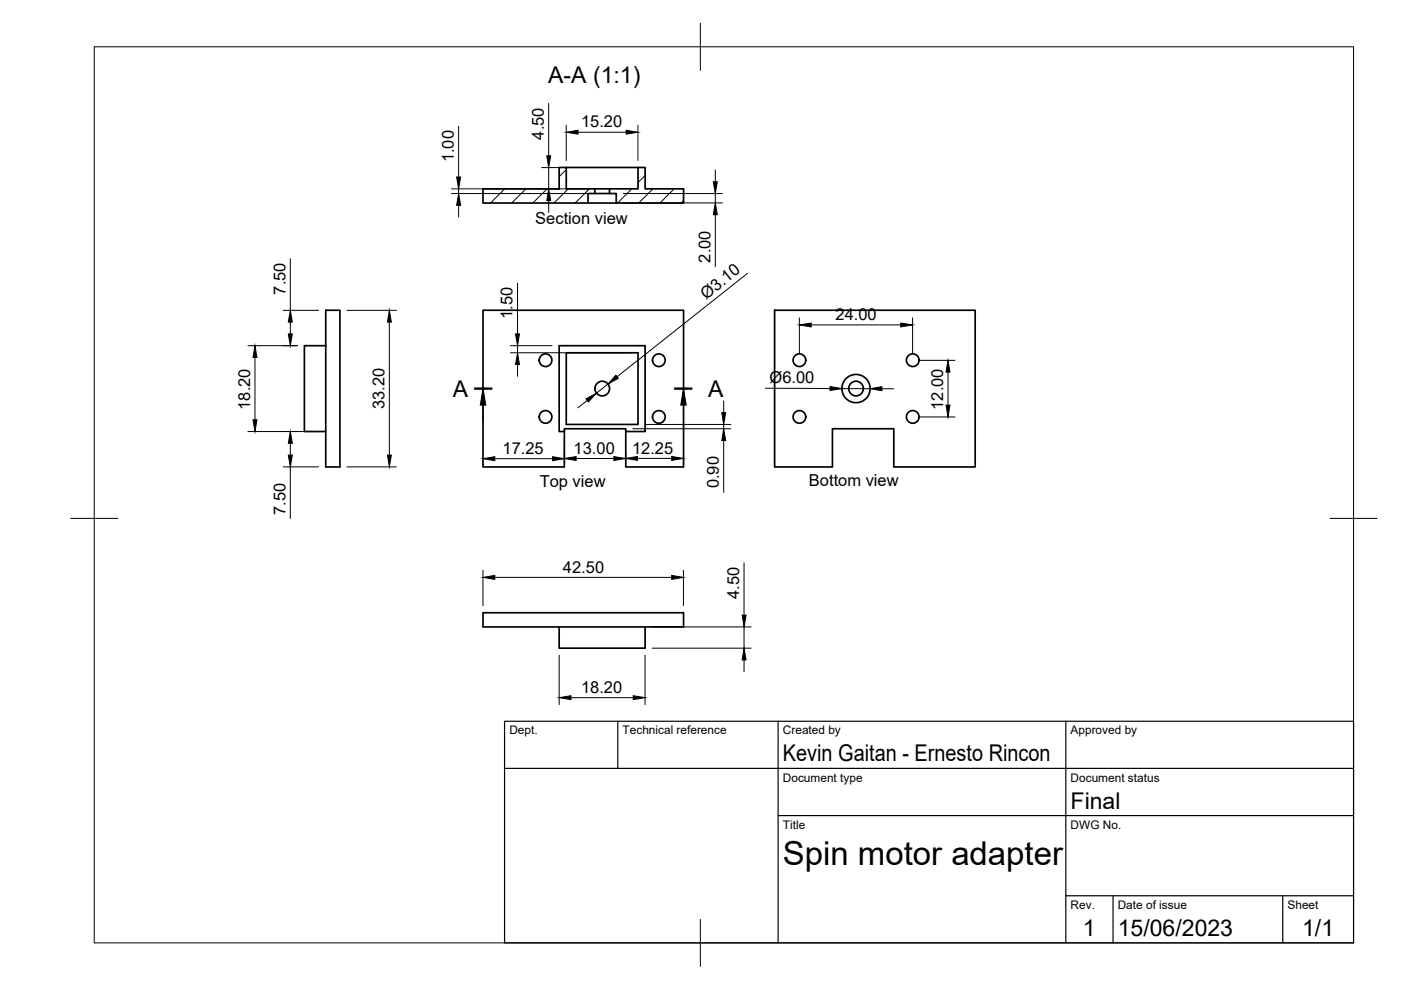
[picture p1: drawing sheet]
<svg xmlns="http://www.w3.org/2000/svg" width="297mm" height="210mm" viewBox="0 0 297 210" stroke-linecap="round" stroke-linejoin="round" font-family="sans-serif">
<!-- layer: Visible -->
<g fill="none" stroke="#000" stroke-width=".36">
<path d="M120.1 35.5h15.2M102.4 40h16.2v-4.5h1.5v4.5h6v1h-1.4v2h-22.3zM124.7 43h6M126.1 40h3.1M126.1 41h3.1M129.2 40h6.1v-4.5h1.5v4.5h8.1v3h-14.2v-2h-1.5zM69.1 73.3h-4.6v18.2h4.6M69.1 65.8h3v33.2h-3zM118.6 73.3h18.2v18.2h-4.1v-.6h-13v.6h-1.1zM120.1 74.8h15.2v15.2h-15.2zM164.2 65.8h42.6v33.2h-17.3v-8.1h-13v8.1h-12.3zM119.7 91.5v7.5h-17.3v-33.2h42.5v33.2h-12.2v-7.5"/>
<path d="M102.4 129.9h42.5v3h-42.5zM118.6 132.9v4.5h18.2v-4.5"/>
<circle cx="115.7" cy="76.4" r="1.34"/>
<circle cx="139.7" cy="76.4" r="1.34"/>
<circle cx="169.5" cy="76.4" r="1.34"/>
<circle cx="193.5" cy="76.4" r="1.34"/>
<circle cx="115.7" cy="88.4" r="1.34"/>
<circle cx="127.7" cy="82.4" r="1.56"/>
<circle cx="139.7" cy="88.4" r="1.34"/>
<circle cx="169.5" cy="88.4" r="1.34"/>
<circle cx="181.5" cy="82.4" r="1.56"/>
<circle cx="181.5" cy="82.4" r="3"/>
<circle cx="193.5" cy="88.4" r="1.34"/>
</g>
<!-- layer: BORDER -->
<path d="M20 9.9h267v190h-267zM148.5 4.9v10M15 109.9h10M282 109.9h10M148.5 194.9v10" fill="none" stroke="#000" stroke-width=".21"/>
<!-- layer: TITLEBLOCK -->
<path d="M107 152.9h180v47h-180zM131 152.9v10M165 152.9v47M226 152.9v47M107 162.9h180M165 172.9h122M226 189.9h61M236 189.9v10M272 189.9v10" fill="none" stroke="#000" stroke-width=".25"/>
<!-- layer: FD_Dimensions -->
<g fill="none" stroke="#000" stroke-width=".21">
<path d="M97.2 26.8v10.7M114.9 35.5h3.7M116.3 21.9v11.1M116.3 35.5v4.5M120.1 26.5v7.5M122.6 28h10.2M135.3 26.5v7.5M151.7 36v2.5M61.6 54.8v11M95.7 41h28.9M95.7 40h28.9M97.2 40v1"/>
<path d="M97.2 43.5v2.5M116.3 42.5v2.5M132.2 41h21M132.2 43h21M151.7 41v2M151.7 45.5v11.1M158.5 57.9l-27.7 22M52.6 73.3h10.5M54.1 75.8v13.2M60 65.8h7.6M61.6 68.3v2.5M73.6 65.8h10.5"/>
<path d="M82.5 68.3v28.2M108.2 73.3h8.9M108.2 74.8h25.6M109.7 60v10.8M109.7 73.3v1.5M109.7 77.3v2.5M169.5 67.4v7.5M172 68.9h19M193.5 67.4v7.5M195 76.4h7.5M201 78.9v7M52.6 91.5h15"/>
<path d="M60 99h7.6M61.6 94v2.5M61.6 99v11M73.6 99h10.5M102.4 98.5v.3M104.9 97.3h12.3M119.7 93v5.8M122.2 97.2h8M124.5 84.9l-2 1.6M128.9 81.4l-2.5 2M132.7 95.7v3M134.2 90.9h20.7"/>
<path d="M135.2 97.2h7.2M136.8 90h18.1M144.9 97v1.7M153.4 85v2.5M153.4 90v.9M153.4 93.4v11M162.3 82.3l13.7 .1M178.5 82.4h6M187 82.4h2.5M195 88.4h7.5M157.8 119.3v11.1M102.4 120.9v7.5"/>
<path d="M104.9 122.4h37.5M118.6 138.9v10.5M136.8 138.9v10.5M138.3 137.4h21M138.3 132.9h21M144.9 120.9v7.5M157.8 132.9v4.5M157.8 139.9v2.5M121.1 147.9h13.2"/>
</g>
<g fill="#000" stroke="#000" stroke-width=".21">
<path d="M96.8 37.5h.9l-.5 2.5zM115.9 33h.9l-.5 2.5zM120.1 28l2.5-.4v.8zM132.8 27.6l2.5 .4-2.5 .4zM151.2 38.5h.9l-.4 2.5zM97.2 41l.5 2.5h-.9zM116.3 40l.5 2.5h-.9zM151.7 43l.4 2.5h-.9zM54.1 73.3l.4 2.5h-.9zM61.1 70.8h.9l-.4 2.5zM61.6 65.8l.4 2.5h-.9zM82.5 65.8l.5 2.5h-.9z"/>
<path d="M109.7 74.8l.4 2.5h-.8zM109.3 70.8h.8l-.4 2.5zM130.6 79.6l.5 .6-2.2 1.2zM169.5 68.9l2.5-.4v.8zM191 68.5l2.5 .4-2.5 .4zM201 76.4l.4 2.5h-.8zM53.6 89h.9l-.4 2.5zM61.6 91.5l.4 2.5h-.9zM61.1 96.5h.9l-.4 2.5zM82.1 96.5h.9l-.5 2.5zM102.4 97.3l2.5-.5v.9zM117.2 96.8l2.5 .5-2.5 .4z"/>
<path d="M119.7 97.2l2.5-.4v.8zM124.2 84.6l2.2-1.2-1.7 1.8zM130.2 96.8l2.5 .4-2.5 .4zM132.7 97.2l2.5-.4v.8zM142.4 96.8l2.5 .4-2.5 .4zM153 87.5h.9l-.5 2.5zM153.4 90.9l.5 2.5h-.9zM176 82l2.5 .4-2.5 .4zM184.5 82.4l2.5-.4v.8zM200.6 85.9h.8l-.4 2.5zM102.4 122.4l2.5-.4v.8zM142.4 122l2.5 .4-2.5 .4z"/>
<path d="M157.8 137.4l.4 2.5h-.8zM157.4 130.4h.8l-.4 2.5zM118.6 147.9l2.5-.4v.8zM134.3 147.5l2.5 .4-2.5 .4z"/>
</g>
<!-- layer: Hatching -->
<g fill="none" stroke="#000" stroke-width=".21">
<path d="M120.1 36l-1.5 1.5M136.8 37.2l-1.5 1.5M102.5 40l-.1 .1M107 40l-3 3M111.5 40l-3 3M116 40l-3 3M120.5 40l-3 3M125 40l-3 3M129.5 40l-.3 .3M133.9 40l-2.9 3M138.4 40l-3 3M142.9 40l-3 3"/>
<path d="M144.9 42.5l-.5 .5"/>
</g>
<!-- layer: Section Lines -->
<path d="M100.7 82.4h3.5M143.1 82.4h3.5" fill="none" stroke="#000" stroke-width=".51"/>
<path d="M102.4 85.9v3.5M144.9 85.9v3.5" fill="none" stroke="#000" stroke-width=".21"/>
<path d="M102.4 82.4l.6 3.5h-1.2zM144.9 82.4l.6 3.5h-1.2z" fill="#000" stroke="#000" stroke-width=".21"/>
<text font-size="7" x="166" y="183.4">Spin motor adapter</text>
<g font-size="4.9">
<text x="116.2" y="17.5">A-A (1:1)</text>
<text x="96" y="84.2">A</text>
<text x="150.1" y="84.2">A</text>
<text x="166" y="161.4">Kevin Gaitan - Ernesto Rincon</text>
<text x="227" y="171.4">Final</text>
<text x="229.6" y="198.6">1</text>
<text x="237" y="198.4">15/06/2023</text>
<text x="276.1" y="198.6">1/1</text>
</g>
<g font-size="3.5">
<text x="115.3" y="29.6" transform="rotate(-90 115.3 29.6)">4.50</text>
<text x="123.2" y="27">15.20</text>
<text x="96.2" y="34.4" transform="rotate(-90 96.2 34.4)">1.00</text>
<text x="113.5" y="47.5">Section view</text>
<text x="150.6" y="55.7" transform="rotate(-90 150.6 55.7)">2.00</text>
<text x="60.5" y="62.5" transform="rotate(-90 60.5 62.5)">7.50</text>
<text x="149.7" y="63.5" transform="rotate(-38 149.7 63.5)">Ø3.10</text>
<text x="108.7" y="67.7" transform="rotate(-90 108.7 67.7)">1.50</text>
<text x="177.1" y="67.9">24.00</text>
<text x="163.2" y="81.2">Ø6.00</text>
<text x="53" y="86.9" transform="rotate(-90 53 86.9)">18.20</text>
<text x="81.5" y="86.8" transform="rotate(-90 81.5 86.8)">33.20</text>
<text x="199.9" y="86.9" transform="rotate(-90 199.9 86.9)">12.00</text>
<text x="106.6" y="96.2">17.25</text>
<text x="121.6" y="96.2">13.00</text>
<text x="134" y="96.2">12.25</text>
<text x="114.4" y="103.3">Top view</text>
<text x="152.4" y="103.5" transform="rotate(-90 152.4 103.5)">0.90</text>
<text x="171.5" y="103">Bottom view</text>
<text x="60.5" y="109.1" transform="rotate(-90 60.5 109.1)">7.50</text>
<text x="119.4" y="121.4">42.50</text>
<text x="156.7" y="127" transform="rotate(-90 156.7 127)">4.50</text>
<text x="123.2" y="146.9">18.20</text>
</g>
<g font-size="2.5">
<text x="108" y="155.7">Dept.</text>
<text x="132" y="155.7">Technical reference</text>
<text x="166" y="155.7">Created by</text>
<text x="227" y="155.7">Approved by</text>
<text x="166" y="165.7">Document type</text>
<text x="227" y="165.7">Document status</text>
<text x="166" y="175.7">Title</text>
<text x="227" y="175.7">DWG No.</text>
<text x="227" y="192.7">Rev.</text>
<text x="237" y="192.7">Date of issue</text>
<text x="273" y="192.7">Sheet</text>
</g>
</svg>
